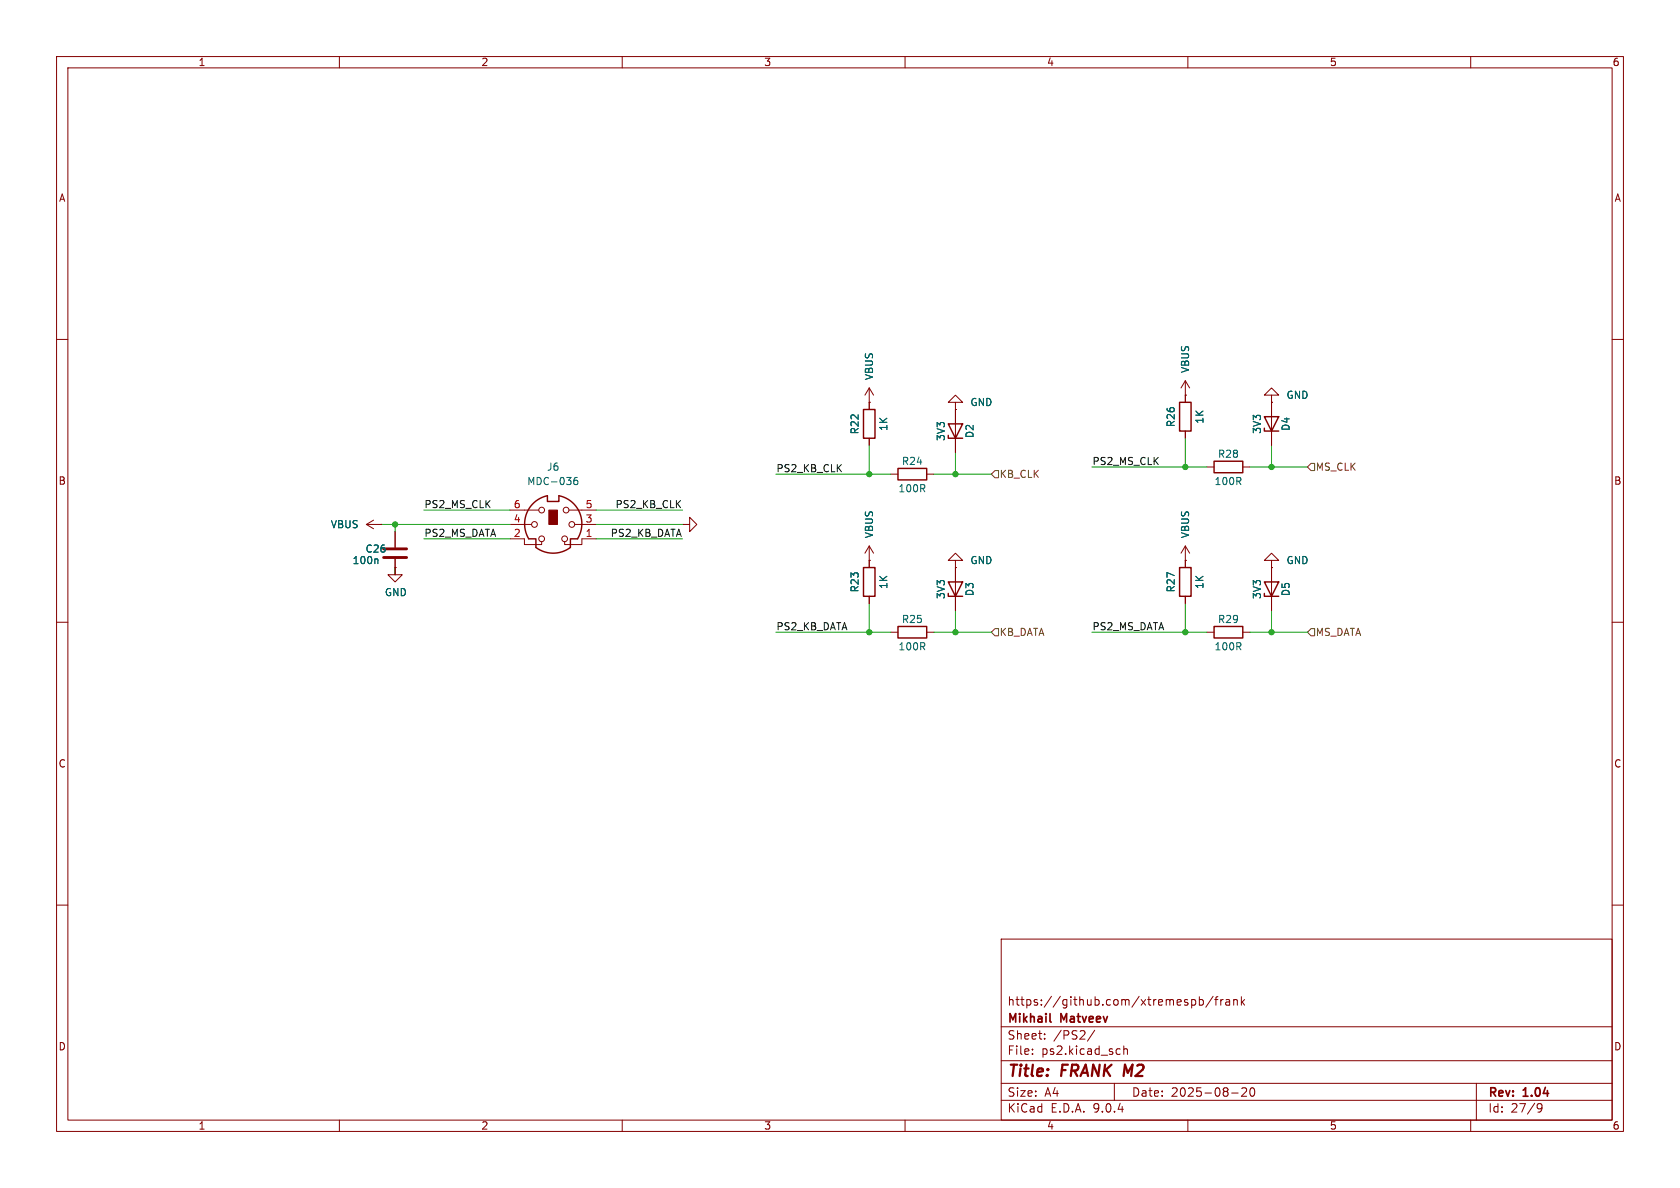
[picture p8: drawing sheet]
(kicad_sch
 (version 20250114)
 (generator "eeschema")
 (generator_version "9.0")
 (paper "A4")
 (title_block
  (title "FRANK M2")
  (date "2025-08-20")
  (rev "1.04")
  (company "Mikhail Matveev")
  (comment 1 "https://github.com/xtremespb/frank"))
 (lib_symbols
  (symbol "Connector:Mini-DIN-6"
   (pin_names
    (offset 1.016)) (exclude_from_sim no) (in_bom yes) (on_board yes)
   (property "Reference" "J" (at 0 6.35 0) (effects (font (size 1.27 1.27))))
   (property "Value" "Mini-DIN-6" (at 0 -6.35 0) (effects (font (size 1.27 1.27))))
   (property "Footprint" "" (at 0 0 0) (effects (font (size 1.27 1.27)) (hide yes)))
   (property "Datasheet" "http://service.powerdynamics.com/ec/Catalog17/Section%2011.pdf" (at 0 0 0) (effects (font (size 1.27 1.27)) (hide yes)))
   (property "Description" "6-pin Mini-DIN connector" (at 0 0 0) (effects (font (size 1.27 1.27)) (hide yes)))
   (symbol "Mini-DIN-6_0_1"
    (polyline (pts (xy -4.318 -2.54) (xy -3.048 -2.54) (xy -3.048 -4.064)) (stroke (width 0.254) (type default)) (fill (type none)))
    (polyline (pts (xy -3.81 0) (xy -5.08 0)) (stroke (width 0) (type default)) (fill (type none)))
    (circle (center -3.302 0) (radius 0.508) (stroke (width 0) (type default)) (fill (type none)))
    (polyline (pts (xy -2.54 2.54) (xy -5.08 2.54)) (stroke (width 0) (type default)) (fill (type none)))
    (circle (center -2.032 2.54) (radius 0.508) (stroke (width 0) (type default)) (fill (type none)))
    (circle (center -2.032 -2.54) (radius 0.508) (stroke (width 0) (type default)) (fill (type none)))
    (polyline (pts (xy -2.032 -3.048) (xy -2.032 -3.556) (xy -5.08 -3.556) (xy -5.08 -2.54)) (stroke (width 0) (type default)) (fill (type none)))
    (polyline (pts (xy -1.016 5.08) (xy -1.016 4.064) (xy 1.016 4.064) (xy 1.016 5.08)) (stroke (width 0.254) (type default)) (fill (type none)))
    (rectangle (start -0.762 2.54) (end 0.762 0) (stroke (width 0) (type default)) (fill (type outline)))
    (arc (start 3.048 -4.064) (mid 0 -5.08) (end -3.048 -4.064) (stroke (width 0.254) (type default)) (fill (type none)))
    (arc (start 1.016 5.08) (mid 4.6646 2.1356) (end 4.318 -2.54) (stroke (width 0.254) (type default)) (fill (type none)))
    (arc (start -4.318 -2.54) (mid -4.6241 2.1181) (end -1.016 5.08) (stroke (width 0.254) (type default)) (fill (type none)))
    (circle (center 2.032 -2.54) (radius 0.508) (stroke (width 0) (type default)) (fill (type none)))
    (polyline (pts (xy 2.032 -3.048) (xy 2.032 -3.556) (xy 5.08 -3.556) (xy 5.08 -2.54)) (stroke (width 0) (type default)) (fill (type none)))
    (circle (center 2.286 2.54) (radius 0.508) (stroke (width 0) (type default)) (fill (type none)))
    (polyline (pts (xy 2.794 2.54) (xy 5.08 2.54)) (stroke (width 0) (type default)) (fill (type none)))
    (circle (center 3.302 0) (radius 0.508) (stroke (width 0) (type default)) (fill (type none)))
    (polyline (pts (xy 4.318 -2.54) (xy 3.048 -2.54) (xy 3.048 -4.064)) (stroke (width 0.254) (type default)) (fill (type none)))
    (polyline (pts (xy 5.08 0) (xy 3.81 0)) (stroke (width 0) (type default)) (fill (type none))))
   (symbol "Mini-DIN-6_1_1"
    (pin passive line (at -7.62 2.54 0) (length 2.54) (name "~" (effects (font (size 1.27 1.27)))) (number "6" (effects (font (size 1.27 1.27)))))
    (pin passive line (at -7.62 0 0) (length 2.54) (name "~" (effects (font (size 1.27 1.27)))) (number "4" (effects (font (size 1.27 1.27)))))
    (pin passive line (at -7.62 -2.54 0) (length 2.54) (name "~" (effects (font (size 1.27 1.27)))) (number "2" (effects (font (size 1.27 1.27)))))
    (pin passive line (at 7.62 2.54 180) (length 2.54) (name "~" (effects (font (size 1.27 1.27)))) (number "5" (effects (font (size 1.27 1.27)))))
    (pin passive line (at 7.62 0 180) (length 2.54) (name "~" (effects (font (size 1.27 1.27)))) (number "3" (effects (font (size 1.27 1.27)))))
    (pin passive line (at 7.62 -2.54 180) (length 2.54) (name "~" (effects (font (size 1.27 1.27)))) (number "1" (effects (font (size 1.27 1.27))))))
   (embedded_fonts no))
  (symbol "Device:C"
   (pin_numbers (hide yes))
   (pin_names
    (offset 0.254)) (exclude_from_sim no) (in_bom yes) (on_board yes)
   (property "Reference" "C" (at 0.635 2.54 0) (effects (font (size 1.27 1.27)) (justify left)))
   (property "Value" "C" (at 0.635 -2.54 0) (effects (font (size 1.27 1.27)) (justify left)))
   (property "Footprint" "" (at 0.9652 -3.81 0) (effects (font (size 1.27 1.27)) (hide yes)))
   (property "Datasheet" "~" (at 0 0 0) (effects (font (size 1.27 1.27)) (hide yes)))
   (property "Description" "Unpolarized capacitor" (at 0 0 0) (effects (font (size 1.27 1.27)) (hide yes)))
   (symbol "C_0_1"
    (polyline (pts (xy -2.032 0.762) (xy 2.032 0.762)) (stroke (width 0.508) (type default)) (fill (type none)))
    (polyline (pts (xy -2.032 -0.762) (xy 2.032 -0.762)) (stroke (width 0.508) (type default)) (fill (type none))))
   (symbol "C_1_1"
    (pin passive line (at 0 3.81 270) (length 2.794) (name "~" (effects (font (size 1.27 1.27)))) (number "1" (effects (font (size 1.27 1.27)))))
    (pin passive line (at 0 -3.81 90) (length 2.794) (name "~" (effects (font (size 1.27 1.27)))) (number "2" (effects (font (size 1.27 1.27))))))
   (embedded_fonts no))
  (symbol "Device:D_Zener"
   (pin_numbers (hide yes))
   (pin_names
    (offset 1.016) (hide yes)) (exclude_from_sim no) (in_bom yes) (on_board yes)
   (property "Reference" "D" (at 0 2.54 0) (effects (font (size 1.27 1.27))))
   (property "Value" "D_Zener" (at 0 -2.54 0) (effects (font (size 1.27 1.27))))
   (property "Footprint" "" (at 0 0 0) (effects (font (size 1.27 1.27)) (hide yes)))
   (property "Datasheet" "~" (at 0 0 0) (effects (font (size 1.27 1.27)) (hide yes)))
   (property "Description" "Zener diode" (at 0 0 0) (effects (font (size 1.27 1.27)) (hide yes)))
   (symbol "D_Zener_0_1"
    (polyline (pts (xy -1.27 -1.27) (xy -1.27 1.27) (xy -0.762 1.27)) (stroke (width 0.254) (type default)) (fill (type none)))
    (polyline (pts (xy 1.27 0) (xy -1.27 0)) (stroke (width 0) (type default)) (fill (type none)))
    (polyline (pts (xy 1.27 -1.27) (xy 1.27 1.27) (xy -1.27 0) (xy 1.27 -1.27)) (stroke (width 0.254) (type default)) (fill (type none))))
   (symbol "D_Zener_1_1"
    (pin passive line (at -3.81 0 0) (length 2.54) (name "K" (effects (font (size 1.27 1.27)))) (number "1" (effects (font (size 1.27 1.27)))))
    (pin passive line (at 3.81 0 180) (length 2.54) (name "A" (effects (font (size 1.27 1.27)))) (number "2" (effects (font (size 1.27 1.27))))))
   (embedded_fonts no))
  (symbol "Device:R"
   (pin_numbers (hide yes))
   (pin_names
    (offset 0)) (exclude_from_sim no) (in_bom yes) (on_board yes)
   (property "Reference" "R" (at 2.032 0 90) (effects (font (size 1.27 1.27))))
   (property "Value" "R" (at 0 0 90) (effects (font (size 1.27 1.27))))
   (property "Footprint" "" (at -1.778 0 90) (effects (font (size 1.27 1.27)) (hide yes)))
   (property "Datasheet" "~" (at 0 0 0) (effects (font (size 1.27 1.27)) (hide yes)))
   (property "Description" "Resistor" (at 0 0 0) (effects (font (size 1.27 1.27)) (hide yes)))
   (symbol "R_0_1"
    (rectangle (start -1.016 -2.54) (end 1.016 2.54) (stroke (width 0.254) (type default)) (fill (type none))))
   (symbol "R_1_1"
    (pin passive line (at 0 3.81 270) (length 1.27) (name "~" (effects (font (size 1.27 1.27)))) (number "1" (effects (font (size 1.27 1.27)))))
    (pin passive line (at 0 -3.81 90) (length 1.27) (name "~" (effects (font (size 1.27 1.27)))) (number "2" (effects (font (size 1.27 1.27))))))
   (embedded_fonts no))
  (symbol "GND_3"
   (power)
   (pin_numbers (hide yes))
   (pin_names
    (offset 0) (hide yes)) (exclude_from_sim no) (in_bom yes) (on_board yes)
   (property "Reference" "#PWR" (at 0 -6.35 0) (effects (font (size 1.27 1.27)) (hide yes)))
   (property "Value" "GND" (at 0 -3.81 0) (effects (font (size 1.27 1.27))))
   (property "Footprint" "" (at 0 0 0) (effects (font (size 1.27 1.27)) (hide yes)))
   (property "Datasheet" "" (at 0 0 0) (effects (font (size 1.27 1.27)) (hide yes)))
   (property "Description" "Power symbol creates a global label with name \"GND\" , ground" (at 0 0 0) (effects (font (size 1.27 1.27)) (hide yes)))
   (symbol "GND_3_0_1"
    (polyline (pts (xy 0 0) (xy 0 -1.27) (xy 1.27 -1.27) (xy 0 -2.54) (xy -1.27 -1.27) (xy 0 -1.27)) (stroke (width 0) (type default)) (fill (type none))))
   (symbol "GND_3_1_1"
    (pin power_in line (at 0 0 270) (length 0) (name "~" (effects (font (size 1.27 1.27)))) (number "1" (effects (font (size 1.27 1.27))))))
   (embedded_fonts no))
  (symbol "GND_4"
   (power)
   (pin_numbers (hide yes))
   (pin_names
    (offset 0) (hide yes)) (exclude_from_sim no) (in_bom yes) (on_board yes)
   (property "Reference" "#PWR" (at 0 -6.35 0) (effects (font (size 1.27 1.27)) (hide yes)))
   (property "Value" "GND" (at 0 -3.81 0) (effects (font (size 1.27 1.27))))
   (property "Footprint" "" (at 0 0 0) (effects (font (size 1.27 1.27)) (hide yes)))
   (property "Datasheet" "" (at 0 0 0) (effects (font (size 1.27 1.27)) (hide yes)))
   (property "Description" "Power symbol creates a global label with name \"GND\" , ground" (at 0 0 0) (effects (font (size 1.27 1.27)) (hide yes)))
   (symbol "GND_4_0_1"
    (polyline (pts (xy 0 0) (xy 0 -1.27) (xy 1.27 -1.27) (xy 0 -2.54) (xy -1.27 -1.27) (xy 0 -1.27)) (stroke (width 0) (type default)) (fill (type none))))
   (symbol "GND_4_1_1"
    (pin power_in line (at 0 0 270) (length 0) (name "~" (effects (font (size 1.27 1.27)))) (number "1" (effects (font (size 1.27 1.27))))))
   (embedded_fonts no))
  (symbol "power:GND"
   (power)
   (pin_numbers (hide yes))
   (pin_names
    (offset 0) (hide yes)) (exclude_from_sim no) (in_bom yes) (on_board yes)
   (property "Reference" "#PWR" (at 0 -6.35 0) (effects (font (size 1.27 1.27)) (hide yes)))
   (property "Value" "GND" (at 0 -3.81 0) (effects (font (size 1.27 1.27))))
   (property "Footprint" "" (at 0 0 0) (effects (font (size 1.27 1.27)) (hide yes)))
   (property "Datasheet" "" (at 0 0 0) (effects (font (size 1.27 1.27)) (hide yes)))
   (property "Description" "Power symbol creates a global label with name \"GND\" , ground" (at 0 0 0) (effects (font (size 1.27 1.27)) (hide yes)))
   (symbol "GND_0_1"
    (polyline (pts (xy 0 0) (xy 0 -1.27) (xy 1.27 -1.27) (xy 0 -2.54) (xy -1.27 -1.27) (xy 0 -1.27)) (stroke (width 0) (type default)) (fill (type none))))
   (symbol "GND_1_1"
    (pin power_in line (at 0 0 270) (length 0) (name "~" (effects (font (size 1.27 1.27)))) (number "1" (effects (font (size 1.27 1.27))))))
   (embedded_fonts no))
  (symbol "power:VBUS"
   (power)
   (pin_numbers (hide yes))
   (pin_names
    (offset 0) (hide yes)) (exclude_from_sim no) (in_bom yes) (on_board yes)
   (property "Reference" "#PWR" (at 0 -3.81 0) (effects (font (size 1.27 1.27)) (hide yes)))
   (property "Value" "VBUS" (at 0 3.556 0) (effects (font (size 1.27 1.27))))
   (property "Footprint" "" (at 0 0 0) (effects (font (size 1.27 1.27)) (hide yes)))
   (property "Datasheet" "" (at 0 0 0) (effects (font (size 1.27 1.27)) (hide yes)))
   (property "Description" "Power symbol creates a global label with name \"VBUS\"" (at 0 0 0) (effects (font (size 1.27 1.27)) (hide yes)))
   (symbol "VBUS_0_1"
    (polyline (pts (xy -0.762 1.27) (xy 0 2.54)) (stroke (width 0) (type default)) (fill (type none)))
    (polyline (pts (xy 0 2.54) (xy 0.762 1.27)) (stroke (width 0) (type default)) (fill (type none)))
    (polyline (pts (xy 0 0) (xy 0 2.54)) (stroke (width 0) (type default)) (fill (type none))))
   (symbol "VBUS_1_1"
    (pin power_in line (at 0 0 90) (length 0) (name "~" (effects (font (size 1.27 1.27)))) (number "1" (effects (font (size 1.27 1.27))))))
   (embedded_fonts no)))
 (junction
  (at 153.67 111.76)
  (diameter 0)
  (color 0 0 0 0))
 (junction
  (at 168.91 83.82)
  (diameter 0)
  (color 0 0 0 0))
 (junction
  (at 69.85 92.71)
  (diameter 0)
  (color 0 0 0 0))
 (junction
  (at 168.91 111.76)
  (diameter 0)
  (color 0 0 0 0))
 (junction
  (at 224.79 111.76)
  (diameter 0)
  (color 0 0 0 0))
 (junction
  (at 224.79 82.55)
  (diameter 0)
  (color 0 0 0 0))
 (junction
  (at 153.67 83.82)
  (diameter 0)
  (color 0 0 0 0))
 (junction
  (at 209.55 111.76)
  (diameter 0)
  (color 0 0 0 0))
 (junction
  (at 209.55 82.55)
  (diameter 0)
  (color 0 0 0 0))
 (wire
  (pts (xy 90.17 90.17) (xy 74.93 90.17))
  (stroke (width 0) (type default)))
 (wire
  (pts (xy 224.79 82.55) (xy 220.98 82.55))
  (stroke (width 0) (type default)))
 (wire
  (pts (xy 120.65 92.71) (xy 105.41 92.71))
  (stroke (width 0) (type default)))
 (wire
  (pts (xy 74.93 95.25) (xy 90.17 95.25))
  (stroke (width 0) (type default)))
 (wire
  (pts (xy 137.16 83.82) (xy 153.67 83.82))
  (stroke (width 0) (type default)))
 (wire
  (pts (xy 168.91 111.76) (xy 175.26 111.76))
  (stroke (width 0) (type default)))
 (wire
  (pts (xy 224.79 82.55) (xy 231.14 82.55))
  (stroke (width 0) (type default)))
 (wire
  (pts (xy 209.55 77.47) (xy 209.55 82.55))
  (stroke (width 0) (type default)))
 (wire
  (pts (xy 168.91 111.76) (xy 165.1 111.76))
  (stroke (width 0) (type default)))
 (wire
  (pts (xy 168.91 107.95) (xy 168.91 111.76))
  (stroke (width 0) (type default)))
 (wire
  (pts (xy 137.16 111.76) (xy 153.67 111.76))
  (stroke (width 0) (type default)))
 (wire
  (pts (xy 67.31 92.71) (xy 69.85 92.71))
  (stroke (width 0) (type default)))
 (wire
  (pts (xy 168.91 83.82) (xy 165.1 83.82))
  (stroke (width 0) (type default)))
 (wire
  (pts (xy 209.55 82.55) (xy 213.36 82.55))
  (stroke (width 0) (type default)))
 (wire
  (pts (xy 69.85 92.71) (xy 90.17 92.71))
  (stroke (width 0) (type default)))
 (wire
  (pts (xy 224.79 111.76) (xy 231.14 111.76))
  (stroke (width 0) (type default)))
 (wire
  (pts (xy 209.55 106.68) (xy 209.55 111.76))
  (stroke (width 0) (type default)))
 (wire
  (pts (xy 168.91 80.01) (xy 168.91 83.82))
  (stroke (width 0) (type default)))
 (wire
  (pts (xy 193.04 111.76) (xy 209.55 111.76))
  (stroke (width 0) (type default)))
 (wire
  (pts (xy 224.79 111.76) (xy 220.98 111.76))
  (stroke (width 0) (type default)))
 (wire
  (pts (xy 69.85 93.98) (xy 69.85 92.71))
  (stroke (width 0) (type default)))
 (wire
  (pts (xy 224.79 78.74) (xy 224.79 82.55))
  (stroke (width 0) (type default)))
 (wire
  (pts (xy 224.79 107.95) (xy 224.79 111.76))
  (stroke (width 0) (type default)))
 (wire
  (pts (xy 153.67 111.76) (xy 157.48 111.76))
  (stroke (width 0) (type default)))
 (wire
  (pts (xy 69.85 101.6) (xy 69.85 100.33))
  (stroke (width 0) (type default)))
 (wire
  (pts (xy 153.67 83.82) (xy 157.48 83.82))
  (stroke (width 0) (type default)))
 (wire
  (pts (xy 105.41 90.17) (xy 120.65 90.17))
  (stroke (width 0) (type default)))
 (wire
  (pts (xy 209.55 111.76) (xy 213.36 111.76))
  (stroke (width 0) (type default)))
 (wire
  (pts (xy 105.41 95.25) (xy 120.65 95.25))
  (stroke (width 0) (type default)))
 (wire
  (pts (xy 168.91 83.82) (xy 175.26 83.82))
  (stroke (width 0) (type default)))
 (wire
  (pts (xy 153.67 106.68) (xy 153.67 111.76))
  (stroke (width 0) (type default)))
 (wire
  (pts (xy 193.04 82.55) (xy 209.55 82.55))
  (stroke (width 0) (type default)))
 (wire
  (pts (xy 153.67 78.74) (xy 153.67 83.82))
  (stroke (width 0) (type default)))
 (label "PS2_MS_CLK"
  (at 74.93 90.17 0)
  (effects (font (size 1.27 1.27)) (justify left bottom)))
 (label "PS2_MS_DATA"
  (at 193.04 111.76 0)
  (effects (font (size 1.27 1.27)) (justify left bottom)))
 (label "PS2_KB_DATA"
  (at 137.16 111.76 0)
  (effects (font (size 1.27 1.27)) (justify left bottom)))
 (label "PS2_KB_CLK"
  (at 137.16 83.82 0)
  (effects (font (size 1.27 1.27)) (justify left bottom)))
 (label "PS2_MS_CLK"
  (at 193.04 82.55 0)
  (effects (font (size 1.27 1.27)) (justify left bottom)))
 (label "PS2_KB_DATA"
  (at 120.65 95.25 180)
  (effects (font (size 1.27 1.27)) (justify right bottom)))
 (label "PS2_MS_DATA"
  (at 74.93 95.25 0)
  (effects (font (size 1.27 1.27)) (justify left bottom)))
 (label "PS2_KB_CLK"
  (at 120.65 90.17 180)
  (effects (font (size 1.27 1.27)) (justify right bottom)))
 (hierarchical_label "KB_DATA"
  (shape input)
  (at 175.26 111.76 0)
  (effects (font (size 1.27 1.27)) (justify left)))
 (hierarchical_label "KB_CLK"
  (shape input)
  (at 175.26 83.82 0)
  (effects (font (size 1.27 1.27)) (justify left)))
 (hierarchical_label "MS_CLK"
  (shape input)
  (at 231.14 82.55 0)
  (effects (font (size 1.27 1.27)) (justify left)))
 (hierarchical_label "MS_DATA"
  (shape input)
  (at 231.14 111.76 0)
  (effects (font (size 1.27 1.27)) (justify left)))
 (symbol
  (lib_id "Device:R")
  (at 153.67 74.93 180)
  (unit 1)
  (exclude_from_sim no)
  (in_bom yes)
  (on_board yes)
  (dnp no)
  (property "Reference" "R22" (at 151.13 74.93 90) (effects (font (size 1.27 1.27))))
  (property "Value" "1K" (at 156.21 74.93 90) (effects (font (size 1.27 1.27))))
  (property "Footprint" "FRANK:Resistor (0402)" (at 155.448 74.93 90) (effects (font (size 1.27 1.27)) (hide yes)))
  (property "Datasheet" "https://www.vishay.com/docs/28952/mcs0402at-mct0603at-mcu0805at-mca1206at.pdf" (at 153.67 74.93 0) (effects (font (size 1.27 1.27)) (hide yes)))
  (property "Description" "" (at 153.67 74.93 0) (effects (font (size 1.27 1.27)) (hide yes)))
  (property "AliExpress" "https://www.aliexpress.com/item/1005005945735199.html" (at 153.67 74.93 0) (effects (font (size 1.27 1.27)) (hide yes)))
  (pin "1")
  (pin "2"))
 (symbol
  (lib_id "Device:C")
  (at 69.85 97.79 0)
  (unit 1)
  (exclude_from_sim no)
  (in_bom yes)
  (on_board yes)
  (dnp no)
  (property "Reference" "C26" (at 64.516 97.028 0) (effects (font (size 1.27 1.27)) (justify left)))
  (property "Value" "100n" (at 62.23 99.06 0) (effects (font (size 1.27 1.27)) (justify left)))
  (property "Footprint" "FRANK:Capacitor (0402)" (at 70.8152 101.6 0) (effects (font (size 1.27 1.27)) (hide yes)))
  (property "Datasheet" "https://eu.mouser.com/datasheet/2/40/KGM_X7R-3223212.pdf" (at 69.85 97.79 0) (effects (font (size 1.27 1.27)) (hide yes)))
  (property "Description" "" (at 69.85 97.79 0) (effects (font (size 1.27 1.27)) (hide yes)))
  (property "AliExpress" "https://www.aliexpress.com/item/33008008276.html" (at 69.85 97.79 0) (effects (font (size 1.27 1.27)) (hide yes)))
  (pin "1")
  (pin "2"))
 (symbol
  (lib_id "power:VBUS")
  (at 209.55 69.85 0)
  (unit 1)
  (exclude_from_sim no)
  (in_bom yes)
  (on_board yes)
  (dnp no)
  (property "Reference" "#PWR059" (at 209.55 73.66 0) (effects (font (size 1.27 1.27)) (hide yes)))
  (property "Value" "VBUS" (at 209.5501 66.04 90) (effects (font (size 1.27 1.27)) (justify left)))
  (property "Footprint" "" (at 209.55 69.85 0) (effects (font (size 1.27 1.27)) (hide yes)))
  (property "Datasheet" "" (at 209.55 69.85 0) (effects (font (size 1.27 1.27)) (hide yes)))
  (property "Description" "Power symbol creates a global label with name \"VBUS\"" (at 209.55 69.85 0) (effects (font (size 1.27 1.27)) (hide yes)))
  (pin "1"))
 (symbol
  (lib_id "Device:R")
  (at 217.17 82.55 90)
  (unit 1)
  (exclude_from_sim no)
  (in_bom yes)
  (on_board yes)
  (dnp no)
  (property "Reference" "R28" (at 217.17 80.264 90) (effects (font (size 1.27 1.27))))
  (property "Value" "100R" (at 217.17 85.09 90) (effects (font (size 1.27 1.27))))
  (property "Footprint" "FRANK:Resistor (0402)" (at 217.17 84.328 90) (effects (font (size 1.27 1.27)) (hide yes)))
  (property "Datasheet" "https://www.vishay.com/docs/28952/mcs0402at-mct0603at-mcu0805at-mca1206at.pdf" (at 217.17 82.55 0) (effects (font (size 1.27 1.27)) (hide yes)))
  (property "Description" "" (at 217.17 82.55 0) (effects (font (size 1.27 1.27)) (hide yes)))
  (property "AliExpress" "https://www.aliexpress.com/item/1005005945735199.html" (at 217.17 82.55 0) (effects (font (size 1.27 1.27)) (hide yes)))
  (pin "1")
  (pin "2"))
 (symbol
  (lib_id "Connector:Mini-DIN-6")
  (at 97.79 92.71 0)
  (unit 1)
  (exclude_from_sim no)
  (in_bom yes)
  (on_board yes)
  (dnp no)
  (fields_autoplaced yes)
  (property "Reference" "J6" (at 97.8077 82.55 0) (effects (font (size 1.27 1.27))))
  (property "Value" "MDC-036" (at 97.8077 85.09 0) (effects (font (size 1.27 1.27))))
  (property "Footprint" "FRANK:MiniDIN (6 Pin, female)" (at 97.79 92.71 0) (effects (font (size 1.27 1.27)) (hide yes)))
  (property "Datasheet" "http://service.powerdynamics.com/ec/Catalog17/Section%2011.pdf" (at 97.79 92.71 0) (effects (font (size 1.27 1.27)) (hide yes)))
  (property "Description" "6-pin Mini-DIN connector" (at 97.79 92.71 0) (effects (font (size 1.27 1.27)) (hide yes)))
  (property "AliExpress" "https://www.aliexpress.com/item/4000106131593.html" (at 97.79 92.71 0) (effects (font (size 1.27 1.27)) (hide yes)))
  (pin "1")
  (pin "2")
  (pin "3")
  (pin "4")
  (pin "5")
  (pin "6"))
 (symbol
  (lib_id "Device:R")
  (at 153.67 102.87 180)
  (unit 1)
  (exclude_from_sim no)
  (in_bom yes)
  (on_board yes)
  (dnp no)
  (property "Reference" "R23" (at 151.13 102.87 90) (effects (font (size 1.27 1.27))))
  (property "Value" "1K" (at 156.21 102.87 90) (effects (font (size 1.27 1.27))))
  (property "Footprint" "FRANK:Resistor (0402)" (at 155.448 102.87 90) (effects (font (size 1.27 1.27)) (hide yes)))
  (property "Datasheet" "https://www.vishay.com/docs/28952/mcs0402at-mct0603at-mcu0805at-mca1206at.pdf" (at 153.67 102.87 0) (effects (font (size 1.27 1.27)) (hide yes)))
  (property "Description" "" (at 153.67 102.87 0) (effects (font (size 1.27 1.27)) (hide yes)))
  (property "AliExpress" "https://www.aliexpress.com/item/1005005945735199.html" (at 153.67 102.87 0) (effects (font (size 1.27 1.27)) (hide yes)))
  (pin "1")
  (pin "2"))
 (symbol
  (lib_id "Device:D_Zener")
  (at 224.79 74.93 90)
  (unit 1)
  (exclude_from_sim no)
  (in_bom yes)
  (on_board yes)
  (dnp no)
  (property "Reference" "D4" (at 227.33 74.93 0) (effects (font (size 1.27 1.27))))
  (property "Value" "3V3" (at 222.25 74.93 0) (effects (font (size 1.27 1.27))))
  (property "Footprint" "FRANK:Diode (SOD-523)" (at 224.79 74.93 0) (effects (font (size 1.27 1.27)) (hide yes)))
  (property "Datasheet" "https://www.vishay.com/docs/83335/bzx384g.pdf" (at 224.79 74.93 0) (effects (font (size 1.27 1.27)) (hide yes)))
  (property "Description" "" (at 224.79 74.93 0) (effects (font (size 1.27 1.27)) (hide yes)))
  (property "AliExpress" "https://www.aliexpress.com/item/1005006143480992.html" (at 224.79 74.93 0) (effects (font (size 1.27 1.27)) (hide yes)))
  (pin "1")
  (pin "2"))
 (symbol
  (lib_id "Device:D_Zener")
  (at 224.79 104.14 90)
  (unit 1)
  (exclude_from_sim no)
  (in_bom yes)
  (on_board yes)
  (dnp no)
  (property "Reference" "D5" (at 227.33 104.14 0) (effects (font (size 1.27 1.27))))
  (property "Value" "3V3" (at 222.25 104.14 0) (effects (font (size 1.27 1.27))))
  (property "Footprint" "FRANK:Diode (SOD-523)" (at 224.79 104.14 0) (effects (font (size 1.27 1.27)) (hide yes)))
  (property "Datasheet" "https://www.vishay.com/docs/83335/bzx384g.pdf" (at 224.79 104.14 0) (effects (font (size 1.27 1.27)) (hide yes)))
  (property "Description" "" (at 224.79 104.14 0) (effects (font (size 1.27 1.27)) (hide yes)))
  (property "AliExpress" "https://www.aliexpress.com/item/1005006143480992.html" (at 224.79 104.14 0) (effects (font (size 1.27 1.27)) (hide yes)))
  (pin "1")
  (pin "2"))
 (symbol
  (lib_id "Device:R")
  (at 209.55 102.87 180)
  (unit 1)
  (exclude_from_sim no)
  (in_bom yes)
  (on_board yes)
  (dnp no)
  (property "Reference" "R27" (at 207.01 102.87 90) (effects (font (size 1.27 1.27))))
  (property "Value" "1K" (at 212.09 102.87 90) (effects (font (size 1.27 1.27))))
  (property "Footprint" "FRANK:Resistor (0402)" (at 211.328 102.87 90) (effects (font (size 1.27 1.27)) (hide yes)))
  (property "Datasheet" "https://www.vishay.com/docs/28952/mcs0402at-mct0603at-mcu0805at-mca1206at.pdf" (at 209.55 102.87 0) (effects (font (size 1.27 1.27)) (hide yes)))
  (property "Description" "" (at 209.55 102.87 0) (effects (font (size 1.27 1.27)) (hide yes)))
  (property "AliExpress" "https://www.aliexpress.com/item/1005005945735199.html" (at 209.55 102.87 0) (effects (font (size 1.27 1.27)) (hide yes)))
  (pin "1")
  (pin "2"))
 (symbol
  (lib_id "Device:R")
  (at 161.29 111.76 90)
  (unit 1)
  (exclude_from_sim no)
  (in_bom yes)
  (on_board yes)
  (dnp no)
  (property "Reference" "R25" (at 161.29 109.474 90) (effects (font (size 1.27 1.27))))
  (property "Value" "100R" (at 161.29 114.3 90) (effects (font (size 1.27 1.27))))
  (property "Footprint" "FRANK:Resistor (0402)" (at 161.29 113.538 90) (effects (font (size 1.27 1.27)) (hide yes)))
  (property "Datasheet" "https://www.vishay.com/docs/28952/mcs0402at-mct0603at-mcu0805at-mca1206at.pdf" (at 161.29 111.76 0) (effects (font (size 1.27 1.27)) (hide yes)))
  (property "Description" "" (at 161.29 111.76 0) (effects (font (size 1.27 1.27)) (hide yes)))
  (property "AliExpress" "https://www.aliexpress.com/item/1005005945735199.html" (at 161.29 111.76 0) (effects (font (size 1.27 1.27)) (hide yes)))
  (pin "1")
  (pin "2"))
 (symbol
  (lib_name "GND_4")
  (lib_id "power:GND")
  (at 224.79 71.12 180)
  (unit 1)
  (exclude_from_sim no)
  (in_bom yes)
  (on_board yes)
  (dnp no)
  (fields_autoplaced yes)
  (property "Reference" "#PWR061" (at 224.79 64.77 0) (effects (font (size 1.27 1.27)) (hide yes)))
  (property "Value" "GND" (at 227.33 69.8499 0) (effects (font (size 1.27 1.27)) (justify right)))
  (property "Footprint" "" (at 224.79 71.12 0) (effects (font (size 1.27 1.27)) (hide yes)))
  (property "Datasheet" "" (at 224.79 71.12 0) (effects (font (size 1.27 1.27)) (hide yes)))
  (property "Description" "Power symbol creates a global label with name \"GND\" , ground" (at 224.79 71.12 0) (effects (font (size 1.27 1.27)) (hide yes)))
  (pin "1"))
 (symbol
  (lib_id "power:GND")
  (at 120.65 92.71 90)
  (unit 1)
  (exclude_from_sim no)
  (in_bom yes)
  (on_board yes)
  (dnp no)
  (property "Reference" "#PWR054" (at 127 92.71 0) (effects (font (size 1.27 1.27)) (hide yes)))
  (property "Value" "GND" (at 125.73 92.71 90) (effects (font (size 1.27 1.27)) (hide yes)))
  (property "Footprint" "" (at 120.65 92.71 0) (effects (font (size 1.27 1.27)) (hide yes)))
  (property "Datasheet" "" (at 120.65 92.71 0) (effects (font (size 1.27 1.27)) (hide yes)))
  (property "Description" "Power symbol creates a global label with name \"GND\" , ground" (at 120.65 92.71 0) (effects (font (size 1.27 1.27)) (hide yes)))
  (pin "1"))
 (symbol
  (lib_id "Device:D_Zener")
  (at 168.91 104.14 90)
  (unit 1)
  (exclude_from_sim no)
  (in_bom yes)
  (on_board yes)
  (dnp no)
  (property "Reference" "D3" (at 171.45 104.14 0) (effects (font (size 1.27 1.27))))
  (property "Value" "3V3" (at 166.37 104.14 0) (effects (font (size 1.27 1.27))))
  (property "Footprint" "FRANK:Diode (SOD-523)" (at 168.91 104.14 0) (effects (font (size 1.27 1.27)) (hide yes)))
  (property "Datasheet" "https://www.vishay.com/docs/83335/bzx384g.pdf" (at 168.91 104.14 0) (effects (font (size 1.27 1.27)) (hide yes)))
  (property "Description" "" (at 168.91 104.14 0) (effects (font (size 1.27 1.27)) (hide yes)))
  (property "AliExpress" "https://www.aliexpress.com/item/1005006143480992.html" (at 168.91 104.14 0) (effects (font (size 1.27 1.27)) (hide yes)))
  (pin "1")
  (pin "2"))
 (symbol
  (lib_name "GND_4")
  (lib_id "power:GND")
  (at 224.79 100.33 180)
  (unit 1)
  (exclude_from_sim no)
  (in_bom yes)
  (on_board yes)
  (dnp no)
  (fields_autoplaced yes)
  (property "Reference" "#PWR062" (at 224.79 93.98 0) (effects (font (size 1.27 1.27)) (hide yes)))
  (property "Value" "GND" (at 227.33 99.0599 0) (effects (font (size 1.27 1.27)) (justify right)))
  (property "Footprint" "" (at 224.79 100.33 0) (effects (font (size 1.27 1.27)) (hide yes)))
  (property "Datasheet" "" (at 224.79 100.33 0) (effects (font (size 1.27 1.27)) (hide yes)))
  (property "Description" "Power symbol creates a global label with name \"GND\" , ground" (at 224.79 100.33 0) (effects (font (size 1.27 1.27)) (hide yes)))
  (pin "1"))
 (symbol
  (lib_id "power:VBUS")
  (at 209.55 99.06 0)
  (unit 1)
  (exclude_from_sim no)
  (in_bom yes)
  (on_board yes)
  (dnp no)
  (property "Reference" "#PWR060" (at 209.55 102.87 0) (effects (font (size 1.27 1.27)) (hide yes)))
  (property "Value" "VBUS" (at 209.5501 95.25 90) (effects (font (size 1.27 1.27)) (justify left)))
  (property "Footprint" "" (at 209.55 99.06 0) (effects (font (size 1.27 1.27)) (hide yes)))
  (property "Datasheet" "" (at 209.55 99.06 0) (effects (font (size 1.27 1.27)) (hide yes)))
  (property "Description" "Power symbol creates a global label with name \"VBUS\"" (at 209.55 99.06 0) (effects (font (size 1.27 1.27)) (hide yes)))
  (pin "1"))
 (symbol
  (lib_name "GND_4")
  (lib_id "power:GND")
  (at 168.91 100.33 180)
  (unit 1)
  (exclude_from_sim no)
  (in_bom yes)
  (on_board yes)
  (dnp no)
  (fields_autoplaced yes)
  (property "Reference" "#PWR058" (at 168.91 93.98 0) (effects (font (size 1.27 1.27)) (hide yes)))
  (property "Value" "GND" (at 171.45 99.0599 0) (effects (font (size 1.27 1.27)) (justify right)))
  (property "Footprint" "" (at 168.91 100.33 0) (effects (font (size 1.27 1.27)) (hide yes)))
  (property "Datasheet" "" (at 168.91 100.33 0) (effects (font (size 1.27 1.27)) (hide yes)))
  (property "Description" "Power symbol creates a global label with name \"GND\" , ground" (at 168.91 100.33 0) (effects (font (size 1.27 1.27)) (hide yes)))
  (pin "1"))
 (symbol
  (lib_name "GND_4")
  (lib_id "power:GND")
  (at 168.91 72.39 180)
  (unit 1)
  (exclude_from_sim no)
  (in_bom yes)
  (on_board yes)
  (dnp no)
  (fields_autoplaced yes)
  (property "Reference" "#PWR057" (at 168.91 66.04 0) (effects (font (size 1.27 1.27)) (hide yes)))
  (property "Value" "GND" (at 171.45 71.1199 0) (effects (font (size 1.27 1.27)) (justify right)))
  (property "Footprint" "" (at 168.91 72.39 0) (effects (font (size 1.27 1.27)) (hide yes)))
  (property "Datasheet" "" (at 168.91 72.39 0) (effects (font (size 1.27 1.27)) (hide yes)))
  (property "Description" "Power symbol creates a global label with name \"GND\" , ground" (at 168.91 72.39 0) (effects (font (size 1.27 1.27)) (hide yes)))
  (pin "1"))
 (symbol
  (lib_id "Device:R")
  (at 161.29 83.82 90)
  (unit 1)
  (exclude_from_sim no)
  (in_bom yes)
  (on_board yes)
  (dnp no)
  (property "Reference" "R24" (at 161.29 81.534 90) (effects (font (size 1.27 1.27))))
  (property "Value" "100R" (at 161.29 86.36 90) (effects (font (size 1.27 1.27))))
  (property "Footprint" "FRANK:Resistor (0402)" (at 161.29 85.598 90) (effects (font (size 1.27 1.27)) (hide yes)))
  (property "Datasheet" "https://www.vishay.com/docs/28952/mcs0402at-mct0603at-mcu0805at-mca1206at.pdf" (at 161.29 83.82 0) (effects (font (size 1.27 1.27)) (hide yes)))
  (property "Description" "" (at 161.29 83.82 0) (effects (font (size 1.27 1.27)) (hide yes)))
  (property "AliExpress" "https://www.aliexpress.com/item/1005005945735199.html" (at 161.29 83.82 0) (effects (font (size 1.27 1.27)) (hide yes)))
  (pin "1")
  (pin "2"))
 (symbol
  (lib_id "power:VBUS")
  (at 67.31 92.71 90)
  (unit 1)
  (exclude_from_sim no)
  (in_bom yes)
  (on_board yes)
  (dnp no)
  (property "Reference" "#PWR052" (at 71.12 92.71 0) (effects (font (size 1.27 1.27)) (hide yes)))
  (property "Value" "VBUS" (at 63.5 92.7099 90) (effects (font (size 1.27 1.27)) (justify left)))
  (property "Footprint" "" (at 67.31 92.71 0) (effects (font (size 1.27 1.27)) (hide yes)))
  (property "Datasheet" "" (at 67.31 92.71 0) (effects (font (size 1.27 1.27)) (hide yes)))
  (property "Description" "Power symbol creates a global label with name \"VBUS\"" (at 67.31 92.71 0) (effects (font (size 1.27 1.27)) (hide yes)))
  (pin "1"))
 (symbol
  (lib_id "Device:D_Zener")
  (at 168.91 76.2 90)
  (unit 1)
  (exclude_from_sim no)
  (in_bom yes)
  (on_board yes)
  (dnp no)
  (property "Reference" "D2" (at 171.45 76.2 0) (effects (font (size 1.27 1.27))))
  (property "Value" "3V3" (at 166.37 76.2 0) (effects (font (size 1.27 1.27))))
  (property "Footprint" "FRANK:Diode (SOD-523)" (at 168.91 76.2 0) (effects (font (size 1.27 1.27)) (hide yes)))
  (property "Datasheet" "https://www.vishay.com/docs/83335/bzx384g.pdf" (at 168.91 76.2 0) (effects (font (size 1.27 1.27)) (hide yes)))
  (property "Description" "" (at 168.91 76.2 0) (effects (font (size 1.27 1.27)) (hide yes)))
  (property "AliExpress" "https://www.aliexpress.com/item/1005006143480992.html" (at 168.91 76.2 0) (effects (font (size 1.27 1.27)) (hide yes)))
  (pin "1")
  (pin "2"))
 (symbol
  (lib_id "power:VBUS")
  (at 153.67 71.12 0)
  (unit 1)
  (exclude_from_sim no)
  (in_bom yes)
  (on_board yes)
  (dnp no)
  (property "Reference" "#PWR055" (at 153.67 74.93 0) (effects (font (size 1.27 1.27)) (hide yes)))
  (property "Value" "VBUS" (at 153.6701 67.31 90) (effects (font (size 1.27 1.27)) (justify left)))
  (property "Footprint" "" (at 153.67 71.12 0) (effects (font (size 1.27 1.27)) (hide yes)))
  (property "Datasheet" "" (at 153.67 71.12 0) (effects (font (size 1.27 1.27)) (hide yes)))
  (property "Description" "Power symbol creates a global label with name \"VBUS\"" (at 153.67 71.12 0) (effects (font (size 1.27 1.27)) (hide yes)))
  (pin "1"))
 (symbol
  (lib_name "GND_3")
  (lib_id "power:GND")
  (at 69.85 100.33 0)
  (unit 1)
  (exclude_from_sim no)
  (in_bom yes)
  (on_board yes)
  (dnp no)
  (property "Reference" "#PWR053" (at 69.85 106.68 0) (effects (font (size 1.27 1.27)) (hide yes)))
  (property "Value" "GND" (at 69.977 104.7242 0) (effects (font (size 1.27 1.27))))
  (property "Footprint" "" (at 69.85 100.33 0) (effects (font (size 1.27 1.27)) (hide yes)))
  (property "Datasheet" "" (at 69.85 100.33 0) (effects (font (size 1.27 1.27)) (hide yes)))
  (property "Description" "Power symbol creates a global label with name \"GND\" , ground" (at 69.85 100.33 0) (effects (font (size 1.27 1.27)) (hide yes)))
  (pin "1"))
 (symbol
  (lib_id "Device:R")
  (at 209.55 73.66 180)
  (unit 1)
  (exclude_from_sim no)
  (in_bom yes)
  (on_board yes)
  (dnp no)
  (property "Reference" "R26" (at 207.01 73.66 90) (effects (font (size 1.27 1.27))))
  (property "Value" "1K" (at 212.09 73.66 90) (effects (font (size 1.27 1.27))))
  (property "Footprint" "FRANK:Resistor (0402)" (at 211.328 73.66 90) (effects (font (size 1.27 1.27)) (hide yes)))
  (property "Datasheet" "https://www.vishay.com/docs/28952/mcs0402at-mct0603at-mcu0805at-mca1206at.pdf" (at 209.55 73.66 0) (effects (font (size 1.27 1.27)) (hide yes)))
  (property "Description" "" (at 209.55 73.66 0) (effects (font (size 1.27 1.27)) (hide yes)))
  (property "AliExpress" "https://www.aliexpress.com/item/1005005945735199.html" (at 209.55 73.66 0) (effects (font (size 1.27 1.27)) (hide yes)))
  (pin "1")
  (pin "2"))
 (symbol
  (lib_id "Device:R")
  (at 217.17 111.76 90)
  (unit 1)
  (exclude_from_sim no)
  (in_bom yes)
  (on_board yes)
  (dnp no)
  (property "Reference" "R29" (at 217.17 109.474 90) (effects (font (size 1.27 1.27))))
  (property "Value" "100R" (at 217.17 114.3 90) (effects (font (size 1.27 1.27))))
  (property "Footprint" "FRANK:Resistor (0402)" (at 217.17 113.538 90) (effects (font (size 1.27 1.27)) (hide yes)))
  (property "Datasheet" "https://www.vishay.com/docs/28952/mcs0402at-mct0603at-mcu0805at-mca1206at.pdf" (at 217.17 111.76 0) (effects (font (size 1.27 1.27)) (hide yes)))
  (property "Description" "" (at 217.17 111.76 0) (effects (font (size 1.27 1.27)) (hide yes)))
  (property "AliExpress" "https://www.aliexpress.com/item/1005005945735199.html" (at 217.17 111.76 0) (effects (font (size 1.27 1.27)) (hide yes)))
  (pin "1")
  (pin "2"))
 (symbol
  (lib_id "power:VBUS")
  (at 153.67 99.06 0)
  (unit 1)
  (exclude_from_sim no)
  (in_bom yes)
  (on_board yes)
  (dnp no)
  (property "Reference" "#PWR056" (at 153.67 102.87 0) (effects (font (size 1.27 1.27)) (hide yes)))
  (property "Value" "VBUS" (at 153.6701 95.25 90) (effects (font (size 1.27 1.27)) (justify left)))
  (property "Footprint" "" (at 153.67 99.06 0) (effects (font (size 1.27 1.27)) (hide yes)))
  (property "Datasheet" "" (at 153.67 99.06 0) (effects (font (size 1.27 1.27)) (hide yes)))
  (property "Description" "Power symbol creates a global label with name \"VBUS\"" (at 153.67 99.06 0) (effects (font (size 1.27 1.27)) (hide yes)))
  (pin "1")))
